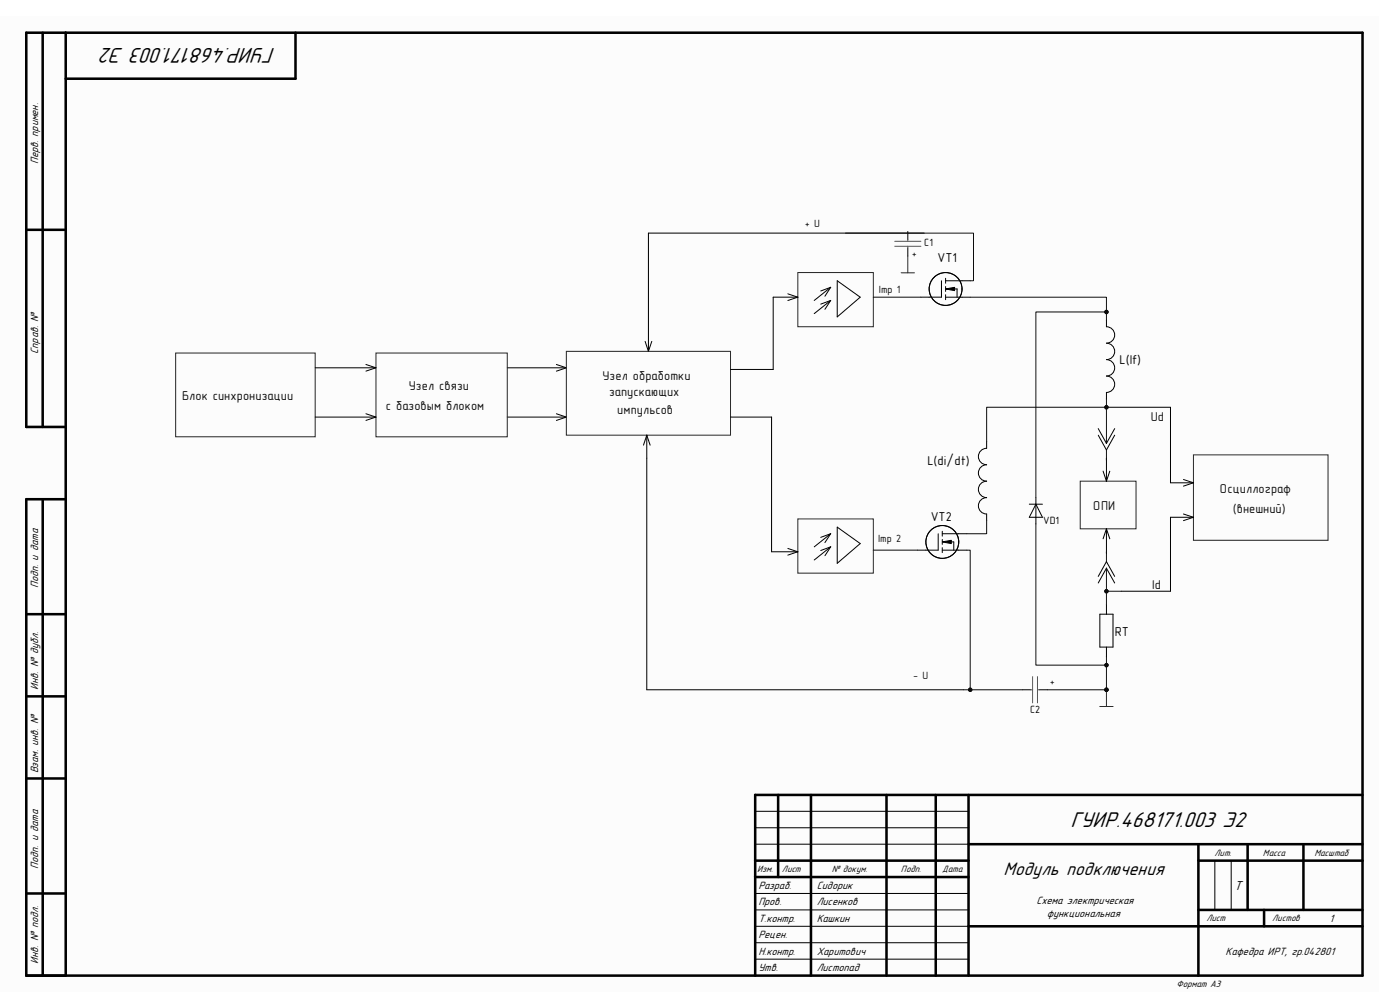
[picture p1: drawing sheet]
<svg xmlns="http://www.w3.org/2000/svg" width="257mm" height="182mm" viewBox="0 0 257 182" stroke-linecap="round" stroke-linejoin="round" font-family="sans-serif">
<path d="M0 3h253.1v179h-253.1z" fill-rule="evenodd" fill="#fcfcfc"/>
<g fill="none" stroke="#000" stroke-width=".47">
<path d="M7.8 6v72.3M12.1 6v173M54.2 6v8.4h-42.1M4.8 42.2h7.3M12.1 78.3h-7.3v-72.3h245.3v173h-245.3v-87.4h7.3M7.8 91.6v87.4M4.8 112.7h7.3M4.8 127.8h7.3M4.8 142.8h7.3M138.6 157.9h39.2M142.8 145.8v15.1M148.9 145.8v33.2"/>
<path d="M162.7 145.8v33.2M171.8 145.8v33.2M177.8 154.9h72.3M177.8 145.8v33.2M220 157.9h30.1M220 154.9v24.1M229 154.9v12M239.3 154.9v12M250.1 145.8h-111.5v33.2M4.8 163.9h7.3M138.6 160.9h39.2M177.8 169.9h72.3"/>
<path d="M220 166.9h30.1M232.1 166.9v3"/>
</g>
<g fill="none" stroke="#000" stroke-width=".18">
<path d="M152.5 55.1l-3 2.4M152.5 55.1l-1.8 .7M152.5 55.1l-1.1 1.6M166.7 42.5v1.5M166.7 45.5v1.5M172.8 51.5v3h-3.7M173.6 53l1.6-.3v.6zM173.6 54.5h4.5M173.6 51.5h4.5M173.6 51.1v.9M173.6 52.6v.9M173.6 54.1v.9"/>
<path d="M175.2 53h.5v1.5M203.1 58.7v1.2a1.51 1.51 0 0 1 1.5 1.6 1.51 1.51 0 0 1-1.5 1.5 1.51 1.51 0 0 1 1.5 1.5 1.51 1.51 0 0 1-1.5 1.5 1.5 1.5 0 0 1 1.5 1.5 1.5 1.5 0 0 1-1.5 1.5 1.51 1.51 0 0 1 1.5 1.5 1.51 1.51 0 0 1-1.5 1.5v1.2M93.1 67.5h10.9M102.1 66.9l1.9 .6M104 67.5l-1.9 .6M118.4 62.6l.6 1.9M119 60.2v4.3M119.6 62.6l-.6 1.9M189 92.5h2.4M190.2 91.3v4.8M190.2 92.5l1.2 2.4h-2.4zM201.9 112.7h2.4v6h-2.4z"/>
<path d="M203.1 110.9v1.8M203.1 118.7v1.8M138.6 154.9h39.2M138.6 151.9h39.2M138.6 148.8h39.2M223 157.9v9M226 157.9v9M138.6 176h39.2M138.6 173h39.2M138.6 169.9h39.2M138.6 166.9h39.2M138.6 163.9h39.2"/>
<circle cx="173.6" cy="53" r="3"/>
</g>
<path d="M146.5 50h13.8v9.9h-13.8zM165.4 50h2.5M166.7 47v3M32.2 64.8h25.7v15.3h-25.7zM219.1 83.4h24.7v15.7h-24.7zM201.9 129.6h2.4M203.1 126.5v3.1" fill="none" stroke="#262626" stroke-width=".18"/>
<path d="M173.6 53l1.6-.3v.6z" fill="#000"/>
<path d="M164.2 44.3h4.9M164.2 45.2h4.9M166.7 44v.3M166.7 45.2v.3" fill="none" stroke="#585858" stroke-width=".18"/>
<circle cx="203.1" cy="126.5" r=".31" fill="#0e0e0e"/>
<g fill="none" stroke="#0e0e0e" stroke-width=".18">
<path d="M192.3 126.5h10.8"/>
<circle cx="203.1" cy="126.5" r=".31"/>
</g>
<g fill="none" stroke="#000" stroke-width=".18">
<path d="M144.6 53.9l1.9 .6M146.5 54.5h-4.6v13.3h-7.8M146.5 54.5l-1.9 .6M152.5 52.7l-3 2.4M152.5 52.7l-1.8 .7M152.5 52.7l-1.1 1.6M153.7 51.5l4.2 3-4.2 3.6zM169.7 42.8h-50.7v17.4M57.9 76.5h11.1M57.9 67.5h11.1M67.2 66.9l1.8 .6M67.2 75.9l1.8 .6"/>
<path d="M69 67.5l-1.8 .6M69 76.5l-1.8 .6M93.1 76.5h10.9M102.1 75.9l1.9 .6M104 76.5l-1.9 .6M118.7 79.8v46.7h58.2M118.7 79.8l-.6 1.9M118.7 79.8l.6 1.9M134.1 76.5h7.5v24.7h4.9M201.6 78.6l1.5 2.7M201.6 79.8l1.5 2.7M203.1 74.7h11.8v13.9h4.2"/>
<path d="M204.6 78.6l-1.5 2.7M204.6 79.8l-1.5 2.7M152.5 97.9l-3 2.4M152.5 97.9l-1.8 .7M152.5 97.9l-1.1 1.6M153.7 96.7l4.2 3-4.2 3.6zM172.2 97.9v3h-3.7M173 97.5v.9M173 99v.9M173 99.4l1.6-.3v.6zM173 97.9h4.5M174.6 99.4h.5v1.5"/>
<path d="M181.1 81v1.2a1.51 1.51 0 0 0-1.5 1.6 1.51 1.51 0 0 0 1.5 1.5 1.51 1.51 0 0 0-1.5 1.5 1.51 1.51 0 0 0 1.5 1.5 1.51 1.51 0 0 0-1.5 1.5 1.51 1.51 0 0 0 1.5 1.5 1.5 1.5 0 0 0-1.5 1.5 1.5 1.5 0 0 0 1.5 1.5v1.2M202.5 86.4l.6 1.9M203.1 81.3h.1M203.1 82.5h.1M203.1 84.1v4.2M203.1 97v4.5M203.1 97l-.6 1.8M203.1 97l.6 1.8M203.7 86.4l-.6 1.9M217.3 88l1.8 .6M217.3 94.3l1.8 .6M219.1 94.9h-4.2v13.6h-9.1"/>
<path d="M219.1 88.6l-1.8 .6M219.1 94.9l-1.8 .6M144.6 100.6l1.9 .6M146.5 101.2l-1.9 .6M152.5 100.3l-3 2.4M152.5 100.3l-1.8 .7M152.5 100.3l-1.1 1.7M173 100.5v.9M173 100.9h4.5M203.1 103v.1M203.1 104.2v.1M203.1 104.2l1.5 2.8"/>
<path d="M203.1 104.2l-1.5 2.8M203.1 103l1.5 2.7M203.1 103l-1.5 2.7M187.7 126.5h1.6M190.8 126.5h1.5"/>
<circle cx="173" cy="99.4" r="3"/>
</g>
<path d="M189.3 126.5h.3M189.6 124.1v4.9M190.5 124.1v4.9M190.5 126.5h.3" fill="none" stroke="#585858" stroke-width=".18"/>
<path d="M173 99.4l1.6-.3v.6z" fill="#000"/>
<path d="M69 64.8h24.1v15.3h-24.1zM104 64.5h30.1v15.3h-30.1zM146.5 95.2h13.8v10h-13.8zM198.3 88.3h10.2v8.7h-10.2z" fill="none" stroke="#262626" stroke-width=".18"/>
<circle cx="203.1" cy="126.5" r=".31" fill="#0e0e0e"/>
<g fill="none" stroke="#0e0e0e" stroke-width=".18">
<path d="M155.2 42.8h23.5v8.7h-.6M160.3 54.5h8.8M181.1 95.5v2.4h-3.6M160.3 100.9h8.2M203.1 104.2v6.7"/>
<circle cx="203.1" cy="126.5" r=".31"/>
</g>
<circle cx="203.1" cy="108.5" r=".31" fill="#0e0e0e"/>
<g fill="none" stroke="#0e0e0e" stroke-width=".18">
<path d="M203.1 73.2v8.1M203.1 82.5v1.9M203.1 101.2v1.8"/>
<circle cx="203.1" cy="108.5" r=".31"/>
</g>
<circle cx="203.1" cy="74.7" r=".31" fill="#0e0e0e"/>
<g fill="none" stroke="#0e0e0e" stroke-width=".18">
<path d="M190.2 96.1v25.9h12.9"/>
<circle cx="203.1" cy="74.7" r=".31"/>
</g>
<circle cx="203.1" cy="122" r=".31" fill="#0e0e0e"/>
<g fill="none" stroke="#0e0e0e" stroke-width=".18">
<path d="M203.1 57.2h-12.9v34.1"/>
<circle cx="203.1" cy="122" r=".31"/>
</g>
<circle cx="203.1" cy="57.2" r=".31" fill="#0e0e0e"/>
<g fill="none" stroke="#0e0e0e" stroke-width=".18">
<path d="M178.1 54.5h25v4.2"/>
<circle cx="203.1" cy="57.2" r=".31"/>
</g>
<circle cx="203.1" cy="57.2" r=".31" fill="#0e0e0e"/>
<g fill="none" stroke="#0e0e0e" stroke-width=".18">
<path d="M203.1 74.7h-22v6.3"/>
<circle cx="203.1" cy="57.2" r=".31"/>
</g>
<circle cx="203.1" cy="74.7" r=".31" fill="#0e0e0e"/>
<g fill="none" stroke="#0e0e0e" stroke-width=".18">
<path d="M177.5 100.9h.6v25.6"/>
<circle cx="203.1" cy="74.7" r=".31"/>
</g>
<circle cx="178.1" cy="126.5" r=".31" fill="#0e0e0e"/>
<g fill="none" stroke="#0e0e0e" stroke-width=".18">
<path d="M176.9 126.5h10.8"/>
<circle cx="178.1" cy="126.5" r=".31"/>
</g>
<circle cx="178.1" cy="126.5" r=".31" fill="#0e0e0e"/>
<g fill="none" stroke="#0e0e0e" stroke-width=".18">
<path d="M203.1 120.5v6"/>
<circle cx="178.1" cy="126.5" r=".31"/>
</g>
<circle cx="203.1" cy="126.5" r=".31" fill="#0e0e0e"/>
<circle cx="203.1" cy="126.5" r=".31" fill="none" stroke="#0e0e0e" stroke-width=".18"/>
<circle cx="203.1" cy="122" r=".31" fill="#0e0e0e"/>
<g fill="none" stroke="#0e0e0e" stroke-width=".18">
<path d="M203.1 108.5h2.7"/>
<circle cx="203.1" cy="122" r=".31"/>
</g>
<circle cx="203.1" cy="108.5" r=".31" fill="#0e0e0e"/>
<circle cx="203.1" cy="108.5" r=".31" fill="none" stroke="#0e0e0e" stroke-width=".18"/>
<g font-size="4.2">
<text x="50.6" y="8.8" transform="rotate(-180 50.6 8.8)">ГУИР.468171.003 Э2</text>
<text x="196.5" y="151.7">ГУИР.468171.003 Э2</text>
</g>
<text font-size="3.5" x="184.2" y="160.6">Модуль подключения</text>
<text font-size="2.5" x="226.6" y="163.2">Т</text>
<g font-size="2.4">
<text x="172.1" y="48">VT1</text>
<text x="205.5" y="66.7">L(If)</text>
<text x="170.3" y="85.4">L(di/dt)</text>
<text x="170.9" y="95.6">VT2</text>
<text x="204.6" y="116.7">RT</text>
</g>
<g font-size="2.4" fill="#0e0e0e">
<text x="75.1" y="71.5">Узел связи</text>
<text x="110.6" y="69.7">Узел обработки</text>
<text x="33.4" y="73.3">Блок синхронизации</text>
<text x="70.8" y="75.1">с базовым блоком</text>
<text x="111.8" y="72.7">запускающих</text>
<text x="113.3" y="76">импульсов</text>
<text x="211.2" y="77.3">Ud</text>
<text x="200.7" y="93.5">ОПИ</text>
<text x="223.9" y="90.5">Осциллограф</text>
<text x="226.3" y="94.1">(внешний)</text>
<text x="211.5" y="108">Id</text>
</g>
<g font-size="2.1">
<text x="7" y="30.1" transform="rotate(-90 7 30.1)">Перв. примен.</text>
<text x="7" y="64.9" transform="rotate(-90 7 64.9)">Справ. №</text>
<text x="7" y="107.9" transform="rotate(-90 7 107.9)">Подп. и дата</text>
<text x="7" y="126.5" transform="rotate(-90 7 126.5)">Инв. № дубл.</text>
<text x="7" y="141.9" transform="rotate(-90 7 141.9)">Взам. инв. №</text>
<text x="7" y="159.4" transform="rotate(-90 7 159.4)">Подп. и дата</text>
<text x="139.2" y="166.1">Пров.</text>
<text x="139.2" y="163.1">Разраб.</text>
<text x="149.9" y="166.1">Лисенков</text>
<text x="149.9" y="163.1">Сидорик</text>
<text x="190.2" y="165.8">Схема электрическая</text>
<text x="139.2" y="169.1">Т.контр.</text>
<text x="139.2" y="172.1">Рецен.</text>
<text x="149.9" y="169.1">Кашкин</text>
<text x="192.2" y="168.2">функциональная</text>
<text x="244.1" y="169.1">1</text>
<text x="7" y="176.8" transform="rotate(-90 7 176.8)">Инв. № подл.</text>
<text x="139.2" y="178.1">Утв.</text>
<text x="139.2" y="175.1">Н.контр.</text>
<text x="149.9" y="175.1">Харитович</text>
<text x="149.9" y="178.1">Листопад</text>
<text x="225" y="175.1">Кафедра ИРТ, гр.042801</text>
</g>
<g font-size="1.9" fill="#0e0e0e">
<text x="147.7" y="41.7">+ U</text>
<text x="167.4" y="47.1">+</text>
<text x="161.3" y="53.7">Imp 1</text>
<text x="161.2" y="99.5">Imp 2</text>
<text x="167.6" y="124.5">- U</text>
<text x="192.7" y="125.7">+</text>
</g>
<g font-size="1.9">
<text x="169.7" y="45.1">C1</text>
<text x="191.5" y="96.2">VD1</text>
<text x="189.1" y="130.9">C2</text>
</g>
<g font-size="1.8">
<text x="139" y="160">Изм.</text>
<text x="143.6" y="160">Лист</text>
<text x="152.7" y="160">№ докум.</text>
<text x="165.4" y="160">Подп.</text>
<text x="172.9" y="160">Дата</text>
<text x="223" y="157">Лит.</text>
<text x="231.9" y="157">Масса</text>
<text x="241.3" y="157">Масштаб</text>
<text x="221.5" y="169">Лист</text>
<text x="233.6" y="169">Листов</text>
<text x="216" y="181.1">Формат А3</text>
</g>
</svg>
